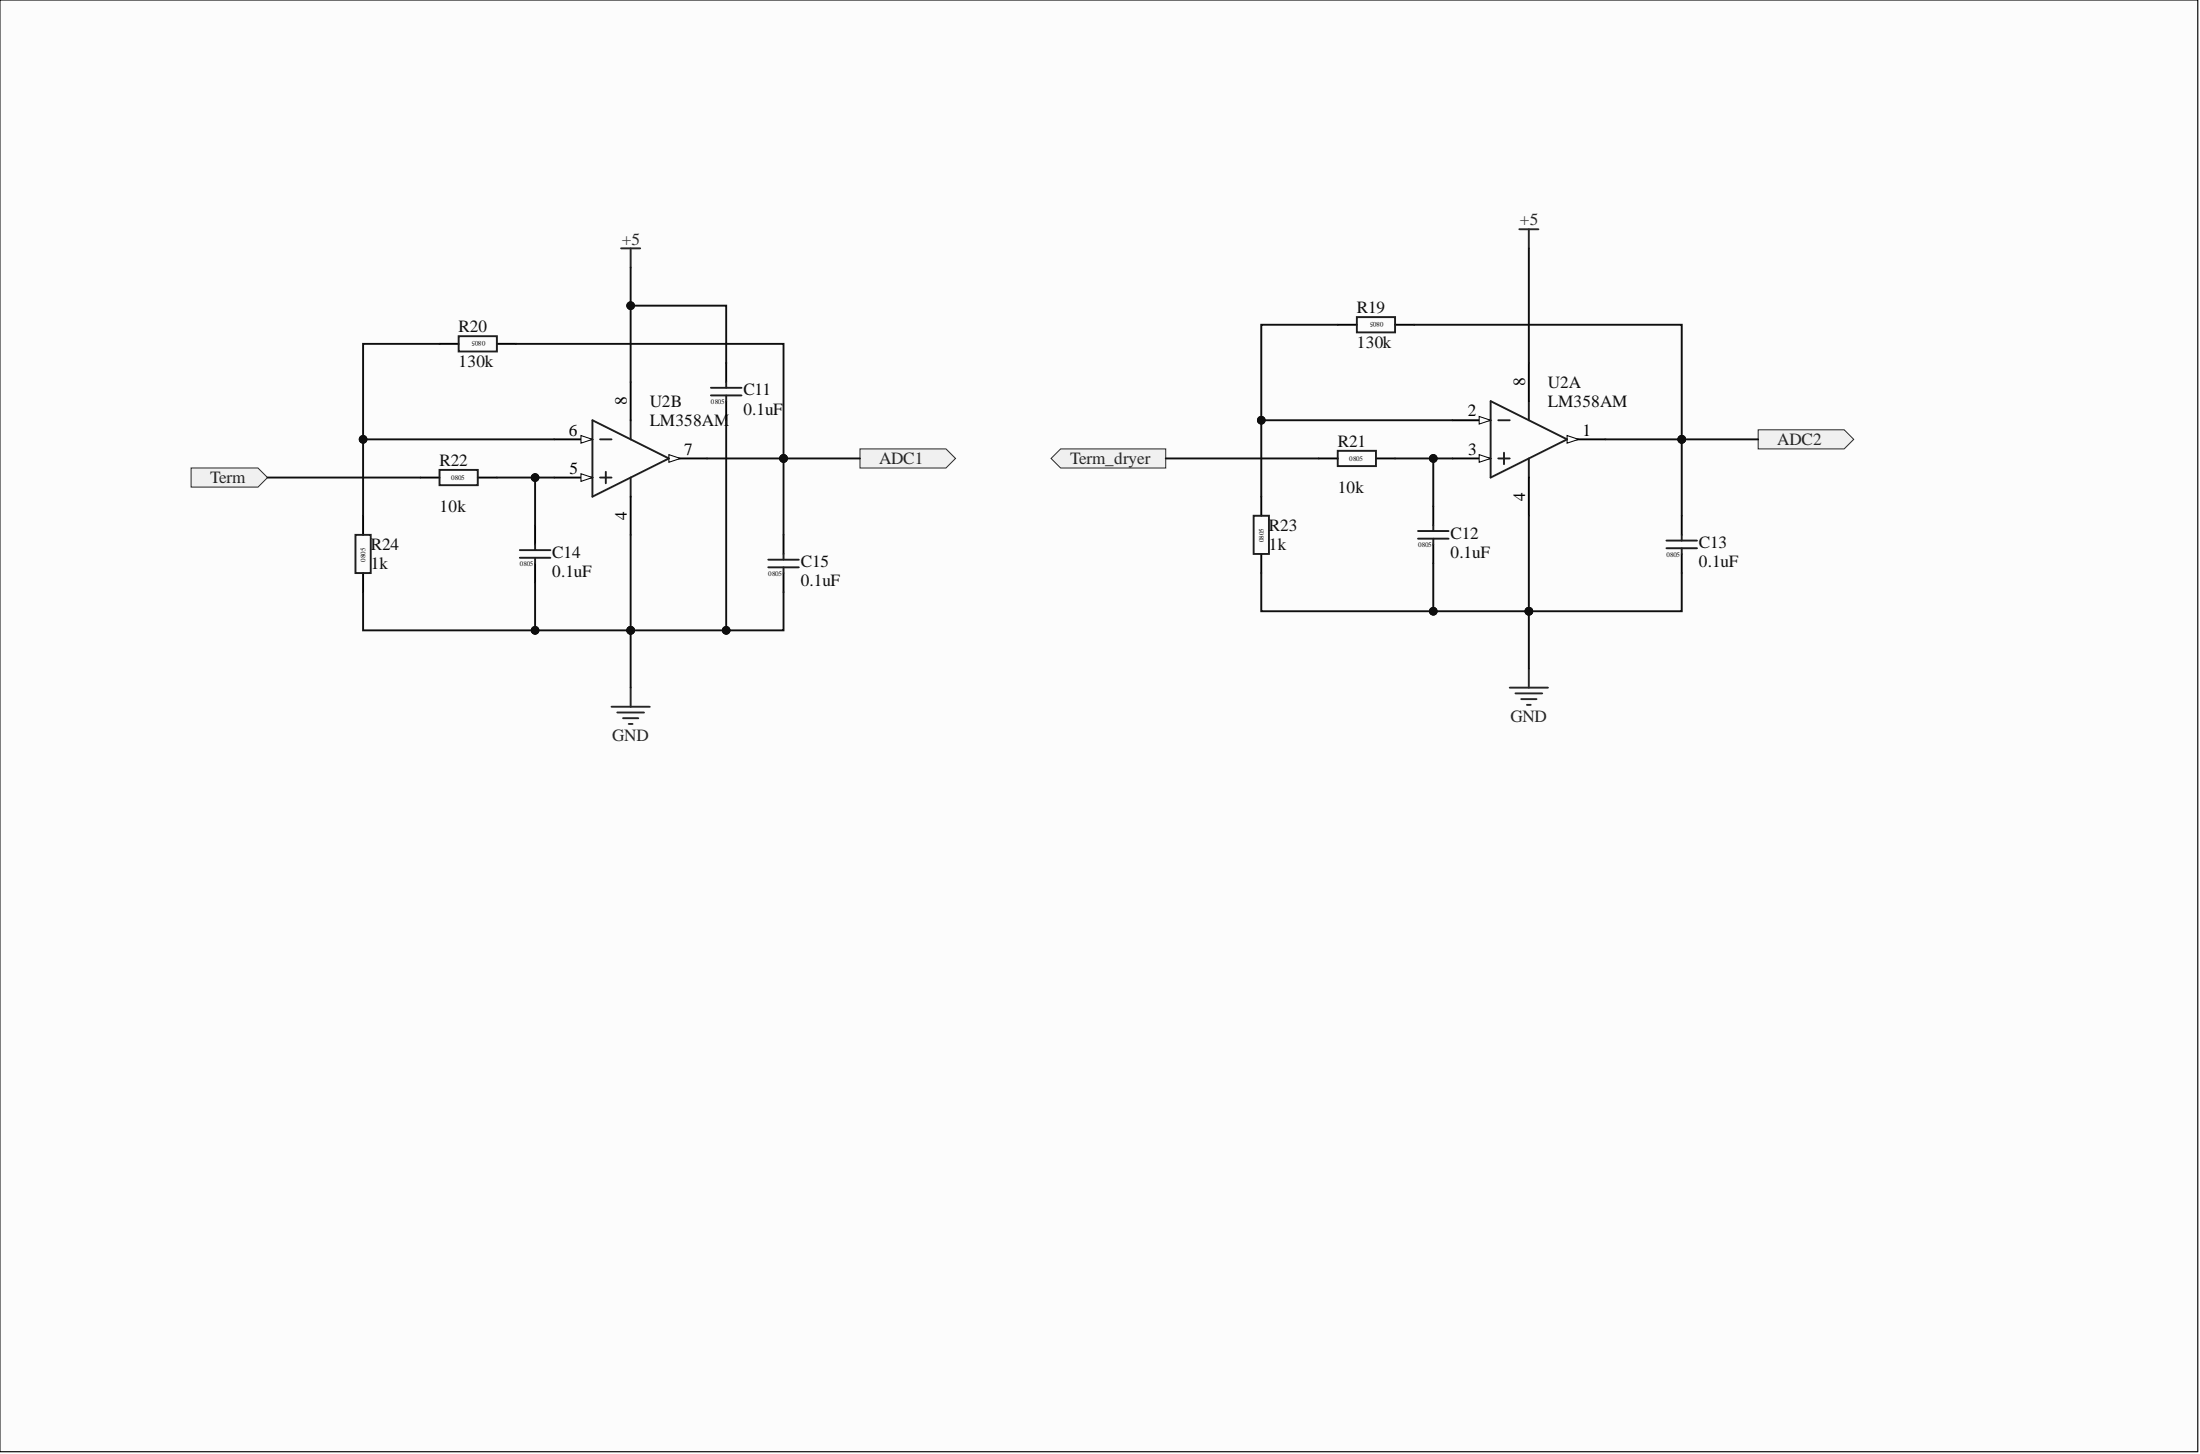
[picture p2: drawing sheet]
<svg xmlns="http://www.w3.org/2000/svg" width="292mm" height="193mm" viewBox="0 0 292 193" stroke-linecap="round" stroke-linejoin="round" font-family="sans-serif">
<path d="M0 0h291.8v192.7h-291.8z" fill-rule="evenodd" fill="#fcfcfc"/>
<path d="M0 0h291.8v192.7h-291.8z" fill="none" stroke="#000" stroke-width=".13"/>
<path d="M0 0h291.8v192.7h-291.8z" fill-rule="evenodd" fill="#fcfcfc"/>
<path d="M0 0h291.8v192.7h-291.8z" fill="none" stroke="#000" stroke-width=".13"/>
<path d="M73.6 58.3h5.1" fill="none" stroke="#000" stroke-width=".25"/>
<path d="M77.1 57.8l1.6 .5-1.6 .5z" fill="#fbfbfb"/>
<path d="M77.1 57.8l1.6 .5-1.6 .5z" fill="none" stroke="#000" stroke-width=".13"/>
<path d="M73.6 63.4h5.1" fill="none" stroke="#000" stroke-width=".25"/>
<path d="M77.1 62.9l1.6 .5-1.6 .5z" fill="#fbfbfb"/>
<path d="M77.1 62.9l1.6 .5-1.6 .5z" fill="none" stroke="#000" stroke-width=".13"/>
<path d="M88.8 60.8h5.1" fill="none" stroke="#000" stroke-width=".25"/>
<path d="M88.8 60.3l1.5 .5-1.5 .6z" fill="#fbfbfb"/>
<path d="M88.8 60.3l1.5 .5-1.5 .6z" fill="none" stroke="#000" stroke-width=".13"/>
<g fill="none" stroke="#1c1c1c" stroke-width=".25">
<path d="M60.9 44.6h5.1v2h-5.1zM78.7 55.8l10.1 5-10.1 5.1zM79.7 58.3h1.5M83.7 55.8v2.5M47.2 71h2v5.1h-2zM58.4 62.4h5v2h-5zM69 73h4.1M69 74h4.1M71 72.3v.7M71 74v.8M79.7 63.4h1.5M80.4 62.6v1.5"/>
<path d="M83.7 63.4v2.5M102 74.3h4.1M102 75.3h4.1M104 73.5v.8M104 75.3v.8"/>
</g>
<path d="M58.4 45.6h2.5M66 45.6h2.5M83.7 50.7v5.1M48.2 68.4v2.6M48.2 76.1v2.5M55.8 63.4h2.6M63.4 63.4h2.6M71 69.7v2.6M71 74.8v2.5M83.7 65.9v5.1M104 71v2.5M104 76.1v2.5" fill="none" stroke="#000" stroke-width=".25"/>
<path d="M82.5 33h2.5M83.7 33v2.5M81.2 93.8h5.1M82 94.6h3.5M82.7 95.3h2M83.5 96.1h.5M83.7 91.3v2.5" fill="none" stroke="#262626" stroke-width=".25"/>
<path d="M25.4 62.1h8.9l1.2 1.3-1.2 1.2h-8.9z" fill-rule="evenodd" fill="#f0f0f0"/>
<path d="M25.4 62.1h8.9l1.2 1.3-1.2 1.2h-8.9z" fill="none" stroke="#262626" stroke-width=".13"/>
<path d="M114.2 59.6h11.4l1.3 1.2-1.3 1.3h-11.4z" fill-rule="evenodd" fill="#f0f0f0"/>
<path d="M114.2 59.6h11.4l1.3 1.2-1.3 1.3h-11.4z" fill="none" stroke="#262626" stroke-width=".13"/>
<path d="M96.4 48.2v2.5M96.4 53.2v2.6M192.8 60.8h5.1" fill="none" stroke="#000" stroke-width=".25"/>
<path d="M94.4 51.5h4M94.4 52.5h4M96.4 50.7v.8M96.4 52.5v.7" fill="none" stroke="#1c1c1c" stroke-width=".25"/>
<path d="M196.4 60.3l1.5 .5-1.5 .6z" fill="#fbfbfb"/>
<path d="M196.4 60.3l1.5 .5-1.5 .6z" fill="none" stroke="#000" stroke-width=".13"/>
<path d="M192.8 55.8h5.1" fill="none" stroke="#000" stroke-width=".25"/>
<path d="M196.4 55.3l1.5 .5-1.5 .5z" fill="#fbfbfb"/>
<path d="M196.4 55.3l1.5 .5-1.5 .5z" fill="none" stroke="#000" stroke-width=".13"/>
<path d="M208.1 58.3h5" fill="none" stroke="#000" stroke-width=".25"/>
<path d="M208.1 57.8l1.5 .5-1.5 .5z" fill="#fbfbfb"/>
<path d="M208.1 57.8l1.5 .5-1.5 .5z" fill="none" stroke="#000" stroke-width=".13"/>
<g fill="none" stroke="#1c1c1c" stroke-width=".25">
<path d="M177.6 59.8h5.1v2.1h-5.1zM180.2 42.1h5v2h-5zM197.9 53.2l10.2 5.1-10.2 5.1zM198.9 55.8h1.6M203 53.2v2.6M166.5 68.4h2v5.1h-2zM188.3 70.5h4M188.3 71.5h4M190.3 69.7v.8M190.3 71.5v.8M198.9 60.8h1.6M199.7 60.1v1.5"/>
<path d="M203 60.8v2.6M221.3 71.7h4M221.3 72.8h4M223.3 71v.7M223.3 72.8v.7"/>
</g>
<path d="M177.6 43.1h2.6M185.2 43.1h2.6M203 48.2v5M167.5 65.9v2.5M167.5 73.5v2.6M175.1 60.8h2.5M182.7 60.8h2.5M190.3 67.2v2.5M190.3 72.3v2.5M203 63.4v5M223.3 68.4v2.6M223.3 73.5v2.6" fill="none" stroke="#000" stroke-width=".25"/>
<path d="M201.7 30.4h2.6M203 30.4v2.6M200.5 91.3h5M201.2 92h3.6M202 92.8h2M202.7 93.5h.5M203 88.7v2.6" fill="none" stroke="#262626" stroke-width=".25"/>
<path d="M139.6 60.8l1.2-1.2h14v2.5h-14z" fill-rule="evenodd" fill="#f0f0f0"/>
<path d="M139.6 60.8l1.2-1.2h14v2.5h-14z" fill="none" stroke="#262626" stroke-width=".13"/>
<path d="M233.4 57h11.5l1.2 1.3-1.2 1.3h-11.5z" fill-rule="evenodd" fill="#f0f0f0"/>
<path d="M233.4 57h11.5l1.2 1.3-1.2 1.3h-11.5z" fill="none" stroke="#262626" stroke-width=".13"/>
<path d="M71 77.3v6.4h12.7" fill="none" stroke="#0e0e0e" stroke-width=".25"/>
<circle cx="71" cy="83.7" r=".51" fill="#0e0e0e"/>
<circle cx="71" cy="83.7" r=".51" fill="none" stroke="#0e0e0e" stroke-width=".13"/>
<circle cx="83.7" cy="83.7" r=".51" fill="#0e0e0e"/>
<circle cx="83.7" cy="83.7" r=".51" fill="none" stroke="#0e0e0e" stroke-width=".13"/>
<path d="M71 63.4v6.3" fill="none" stroke="#0e0e0e" stroke-width=".25"/>
<circle cx="71" cy="63.4" r=".51" fill="#0e0e0e"/>
<circle cx="71" cy="63.4" r=".51" fill="none" stroke="#0e0e0e" stroke-width=".13"/>
<path d="M48.2 78.6v5.1h22.8" fill="none" stroke="#0e0e0e" stroke-width=".25"/>
<circle cx="71" cy="83.7" r=".51" fill="#0e0e0e"/>
<circle cx="71" cy="83.7" r=".51" fill="none" stroke="#0e0e0e" stroke-width=".13"/>
<path d="M68.5 45.6h35.5v15.2h-10.1M35.5 63.4h20.3" fill="none" stroke="#0e0e0e" stroke-width=".25"/>
<circle cx="104" cy="60.8" r=".51" fill="#0e0e0e"/>
<circle cx="104" cy="60.8" r=".51" fill="none" stroke="#0e0e0e" stroke-width=".13"/>
<path d="M104 60.8h10.2" fill="none" stroke="#0e0e0e" stroke-width=".25"/>
<circle cx="104" cy="60.8" r=".51" fill="#0e0e0e"/>
<circle cx="104" cy="60.8" r=".51" fill="none" stroke="#0e0e0e" stroke-width=".13"/>
<path d="M104 60.8v10.2" fill="none" stroke="#0e0e0e" stroke-width=".25"/>
<circle cx="104" cy="60.8" r=".51" fill="#0e0e0e"/>
<circle cx="104" cy="60.8" r=".51" fill="none" stroke="#0e0e0e" stroke-width=".13"/>
<path d="M48.2 58.3h25.4" fill="none" stroke="#0e0e0e" stroke-width=".25"/>
<circle cx="48.2" cy="58.3" r=".51" fill="#0e0e0e"/>
<circle cx="48.2" cy="58.3" r=".51" fill="none" stroke="#0e0e0e" stroke-width=".13"/>
<path d="M83.7 40.6h12.7v7.6" fill="none" stroke="#0e0e0e" stroke-width=".25"/>
<circle cx="83.7" cy="40.6" r=".51" fill="#0e0e0e"/>
<circle cx="83.7" cy="40.6" r=".51" fill="none" stroke="#0e0e0e" stroke-width=".13"/>
<path d="M96.4 55.8v27.9" fill="none" stroke="#0e0e0e" stroke-width=".25"/>
<circle cx="96.4" cy="83.7" r=".51" fill="#0e0e0e"/>
<circle cx="96.4" cy="83.7" r=".51" fill="none" stroke="#0e0e0e" stroke-width=".13"/>
<path d="M203 68.4v20.3" fill="none" stroke="#0e0e0e" stroke-width=".25"/>
<circle cx="203" cy="81.1" r=".51" fill="#0e0e0e"/>
<circle cx="203" cy="81.1" r=".51" fill="none" stroke="#0e0e0e" stroke-width=".13"/>
<path d="M203 33v15.2M185.2 60.8h7.6" fill="none" stroke="#0e0e0e" stroke-width=".25"/>
<circle cx="190.3" cy="60.8" r=".51" fill="#0e0e0e"/>
<circle cx="190.3" cy="60.8" r=".51" fill="none" stroke="#0e0e0e" stroke-width=".13"/>
<path d="M190.3 74.8v6.3h12.7" fill="none" stroke="#0e0e0e" stroke-width=".25"/>
<circle cx="190.3" cy="81.1" r=".51" fill="#0e0e0e"/>
<circle cx="190.3" cy="81.1" r=".51" fill="none" stroke="#0e0e0e" stroke-width=".13"/>
<circle cx="203" cy="81.1" r=".51" fill="#0e0e0e"/>
<circle cx="203" cy="81.1" r=".51" fill="none" stroke="#0e0e0e" stroke-width=".13"/>
<path d="M190.3 60.8v6.4" fill="none" stroke="#0e0e0e" stroke-width=".25"/>
<circle cx="190.3" cy="60.8" r=".51" fill="#0e0e0e"/>
<circle cx="190.3" cy="60.8" r=".51" fill="none" stroke="#0e0e0e" stroke-width=".13"/>
<path d="M167.5 76.1v5h22.8" fill="none" stroke="#0e0e0e" stroke-width=".25"/>
<circle cx="190.3" cy="81.1" r=".51" fill="#0e0e0e"/>
<circle cx="190.3" cy="81.1" r=".51" fill="none" stroke="#0e0e0e" stroke-width=".13"/>
<path d="M177.6 43.1h-10.1v22.8" fill="none" stroke="#0e0e0e" stroke-width=".25"/>
<circle cx="167.5" cy="55.8" r=".51" fill="#0e0e0e"/>
<circle cx="167.5" cy="55.8" r=".51" fill="none" stroke="#0e0e0e" stroke-width=".13"/>
<path d="M187.8 43.1h35.5v15.2h-10.2M154.8 60.8h20.3" fill="none" stroke="#0e0e0e" stroke-width=".25"/>
<circle cx="223.3" cy="58.3" r=".51" fill="#0e0e0e"/>
<circle cx="223.3" cy="58.3" r=".51" fill="none" stroke="#0e0e0e" stroke-width=".13"/>
<path d="M223.3 58.3h10.1" fill="none" stroke="#0e0e0e" stroke-width=".25"/>
<circle cx="223.3" cy="58.3" r=".51" fill="#0e0e0e"/>
<circle cx="223.3" cy="58.3" r=".51" fill="none" stroke="#0e0e0e" stroke-width=".13"/>
<path d="M223.3 76.1v5h-20.3" fill="none" stroke="#0e0e0e" stroke-width=".25"/>
<circle cx="203" cy="81.1" r=".51" fill="#0e0e0e"/>
<circle cx="203" cy="81.1" r=".51" fill="none" stroke="#0e0e0e" stroke-width=".13"/>
<path d="M223.3 58.3v10.1" fill="none" stroke="#0e0e0e" stroke-width=".25"/>
<circle cx="223.3" cy="58.3" r=".51" fill="#0e0e0e"/>
<circle cx="223.3" cy="58.3" r=".51" fill="none" stroke="#0e0e0e" stroke-width=".13"/>
<path d="M167.5 55.8h25.3" fill="none" stroke="#0e0e0e" stroke-width=".25"/>
<circle cx="167.5" cy="55.8" r=".51" fill="#0e0e0e"/>
<circle cx="167.5" cy="55.8" r=".51" fill="none" stroke="#0e0e0e" stroke-width=".13"/>
<path d="M58.4 45.6h-10.2v22.8" fill="none" stroke="#0e0e0e" stroke-width=".25"/>
<circle cx="48.2" cy="58.3" r=".51" fill="#0e0e0e"/>
<circle cx="48.2" cy="58.3" r=".51" fill="none" stroke="#0e0e0e" stroke-width=".13"/>
<path d="M66 63.4h7.6" fill="none" stroke="#0e0e0e" stroke-width=".25"/>
<circle cx="71" cy="63.4" r=".51" fill="#0e0e0e"/>
<circle cx="71" cy="63.4" r=".51" fill="none" stroke="#0e0e0e" stroke-width=".13"/>
<path d="M104 78.6v5.1h-20.3" fill="none" stroke="#0e0e0e" stroke-width=".25"/>
<circle cx="83.7" cy="83.7" r=".51" fill="#0e0e0e"/>
<circle cx="83.7" cy="83.7" r=".51" fill="none" stroke="#0e0e0e" stroke-width=".13"/>
<circle cx="96.4" cy="83.7" r=".51" fill="#0e0e0e"/>
<circle cx="96.4" cy="83.7" r=".51" fill="none" stroke="#0e0e0e" stroke-width=".13"/>
<path d="M83.7 71v20.3" fill="none" stroke="#0e0e0e" stroke-width=".25"/>
<circle cx="83.7" cy="83.7" r=".51" fill="#0e0e0e"/>
<circle cx="83.7" cy="83.7" r=".51" fill="none" stroke="#0e0e0e" stroke-width=".13"/>
<path d="M83.7 35.5v15.2" fill="none" stroke="#0e0e0e" stroke-width=".25"/>
<circle cx="83.7" cy="40.6" r=".51" fill="#0e0e0e"/>
<circle cx="83.7" cy="40.6" r=".51" fill="none" stroke="#0e0e0e" stroke-width=".13"/>
<g font-size="2.3" fill="#262626">
<text x="201.8" y="29.9">+5</text>
<text x="82.5" y="32.5">+5</text>
<text x="236" y="59.1">ADC2</text>
<text x="27.9" y="64.1">Term</text>
<text x="116.7" y="61.6">ADC1</text>
<text x="142.1" y="61.6">Term_dryer</text>
<text x="200.5" y="95.8">GND</text>
<text x="81.3" y="98.4">GND</text>
</g>
<g font-size="2.3" fill="#0e0e0e">
<text x="180.2" y="41.6">R19</text>
<text x="60.9" y="44.1">R20</text>
<text x="180.2" y="46.1">130k</text>
<text x="60.9" y="48.7">130k</text>
<text x="98.7" y="52.5">C11</text>
<text x="205.5" y="51.5">U2A</text>
<text x="86.3" y="54">U2B</text>
<text x="86.3" y="56.5">LM358AM</text>
<text x="98.7" y="55">0.1uF</text>
<text x="177.6" y="59.3">R21</text>
<text x="205.5" y="54">LM358AM</text>
<text x="58.4" y="61.9">R22</text>
<text x="177.6" y="65.4">10k</text>
<text x="58.4" y="67.9">10k</text>
<text x="168.5" y="70.5">R23</text>
<text x="192.6" y="71.5">C12</text>
<text x="49.2" y="75.5">1k</text>
<text x="49.2" y="73">R24</text>
<text x="73.3" y="76.6">0.1uF</text>
<text x="73.3" y="74">C14</text>
<text x="106.3" y="77.8">0.1uF</text>
<text x="106.3" y="75.3">C15</text>
<text x="168.5" y="73">1k</text>
<text x="192.6" y="74">0.1uF</text>
<text x="225.6" y="75.3">0.1uF</text>
<text x="225.6" y="72.8">C13</text>
</g>
<g font-size="2.3">
<text x="83.2" y="53.7" transform="rotate(-90 83.2 53.7)">8</text>
<text x="202.5" y="51.2" transform="rotate(-90 202.5 51.2)">8</text>
<text x="75.5" y="57.8">6</text>
<text x="194.9" y="55.3">2</text>
<text x="210.1" y="57.8">1</text>
<text x="75.6" y="62.9">5</text>
<text x="90.8" y="60.3">7</text>
<text x="195" y="60.3">3</text>
<text x="83.2" y="69" transform="rotate(-90 83.2 69)">4</text>
<text x="202.5" y="66.5" transform="rotate(-90 202.5 66.5)">4</text>
</g>
<g font-size=".9" fill="#0e0e0e">
<text x="64.4" y="45.3" transform="rotate(-180 64.4 45.3)">0805</text>
<text x="183.7" y="42.8" transform="rotate(-180 183.7 42.8)">0805</text>
<text x="94.4" y="53.6">0805</text>
<text x="59.9" y="63.7">0805</text>
<text x="179.1" y="61.2">0805</text>
<text x="167.8" y="72" transform="rotate(-90 167.8 72)">0805</text>
<text x="48.5" y="74.5" transform="rotate(-90 48.5 74.5)">0805</text>
<text x="69" y="75.1">0805</text>
<text x="102" y="76.4">0805</text>
<text x="188.3" y="72.6">0805</text>
<text x="221.3" y="73.9">0805</text>
</g>
</svg>
